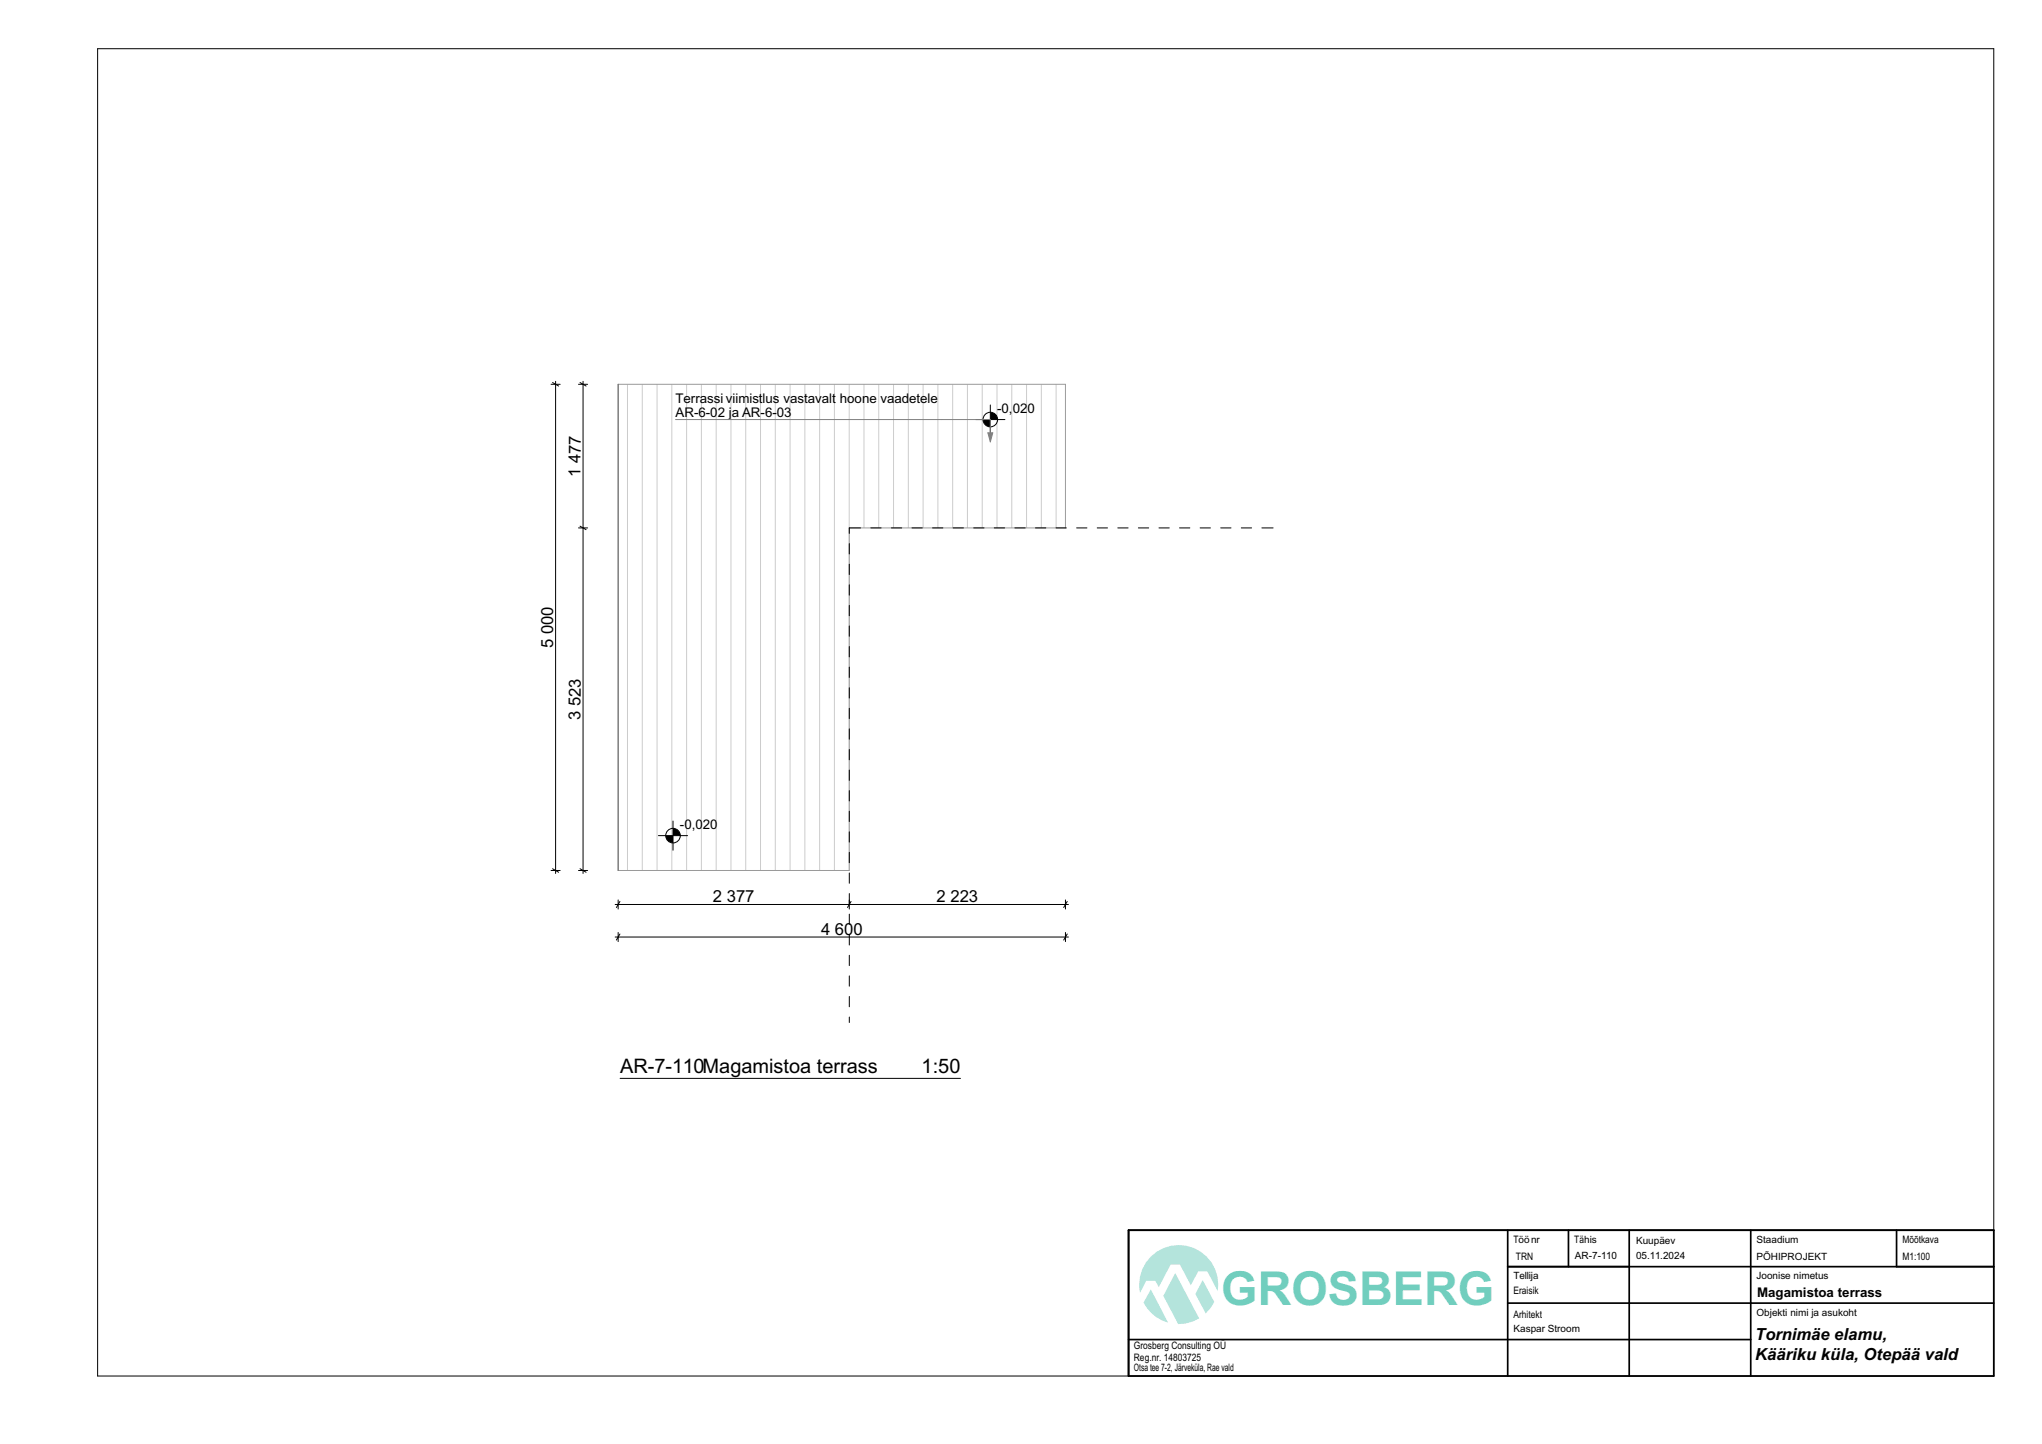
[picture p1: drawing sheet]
<svg xmlns="http://www.w3.org/2000/svg" width="420mm" height="297mm" viewBox="0 0 420 297" stroke-linecap="round" stroke-linejoin="round" font-family="sans-serif">
<path d="M310.1 253v30M322.6 253v7.5M335.1 253v30M360.1 253v30M390.1 253v7.5M410.1 253h-178v30M232.1 275.5h128M310.1 260.5h100M310.1 268h100" fill="none" stroke="#000" stroke-width=".35"/>
<g fill="#b4e4dc">
<path d="M247.4 263.3l2.4 4.5-.8 1.2-1 1.2-2.1-4.1z" fill-rule="evenodd"/>
<path d="M236.7 265.2l3.6 6.8a8.1 8.1 0 0 1-5.1-4.1z" fill-rule="evenodd"/>
<path d="M241.7 261.8l4.9 9.4-1.3 .6-1.5 .4-1.5 .1-3-5.8z" fill-rule="evenodd"/>
<path d="M236.7 258.5a8.1 8.1 0 0 1 9.5-1.5 8.1 8.1 0 0 1 4.3 8.6l-2.2-4.1h-1.8l-1.6 2.9-2.2-4.3h-1.9l-2.5 4.6-.7-1.3h-1.8l-1.3 2.5a8.1 8.1 0 0 1 2.2-7.4z" fill-rule="evenodd"/>
</g>
<path d="M232.1 253h178v30h-178z" fill="none" stroke="#000" stroke-width=".35"/>
<g fill="none" stroke="#000" stroke-width=".21">
<path d="M20.1 10h390v273h-390zM174.7 111.8v2.1M174.7 116.1v2.1M177 108.6h-2.3v1.1M179.1 108.6h2.1M183.3 108.6h2.2M187.6 108.6h2.1M191.8 108.6h2.1M196 108.6h2.2M200.3 108.6h2.1M204.5 108.6h2.1M208.7 108.6h2.2"/>
<path d="M213 108.6h2.1M217.2 108.6h2.1M221.4 108.6h2.2M225.7 108.6h2.1M229.9 108.6h2.1M234.1 108.6h2.2M238.4 108.6h2.1M242.6 108.6h2.1M246.8 108.6h2.2M251.1 108.6h2.1M255.3 108.6h2.1M259.5 108.6h2.4"/>
<path d="M174.7 120.3v2.1M174.7 124.5v2.1M174.7 128.8v2.1M174.7 133v2.1M174.7 137.2v2.1M174.7 141.5v2.1M174.7 145.7v2.1M174.7 149.9v2.1M174.7 154.2v2.1M174.7 158.4v2.1M174.7 162.6v2.1M174.7 166.9v2.1"/>
<path d="M174.7 171.1v2.1M174.7 175.3v2.1M174.7 179.6v2.1M174.7 183.8v2.1M174.7 188v2.1M174.7 192.3v2.1M174.7 196.5v2.1M174.7 200.7v2.1M174.7 205v2.1M174.7 209.2v1.1"/>
</g>
<!-- layer: Structural - Bearing -->
<path d="M257.1 109.4l-80.9 .2-.3 85.4" fill="none" stroke="#fff" stroke-width=".21"/>
<g fill="none" stroke="#ccc" stroke-width=".21">
<path d="M129.1 79v100M132.1 79v100M135.1 79v100M138.2 79v100M141.2 79v100M144.3 79v100M147.3 79v100M150.3 79v100M153.4 79v100M156.4 79v100M159.5 79v100M162.5 79v100"/>
<path d="M165.5 79v100M168.6 79v100M171.6 79v100M174.7 79v100M177.7 79v29.6M180.7 79v29.6M183.8 79v29.6M186.8 79v29.6M189.9 79v29.6M192.9 79v29.6M195.9 79v29.6M199 79v29.6"/>
<path d="M202 79v29.6M205.1 79v29.6M208.1 79v29.6M211.1 79v29.6M214.2 79v29.6M217.2 79v29.6"/>
</g>
<path d="M127.1 79h92v29.6h-44.4v70.4h-47.6z" fill="none" stroke="#999" stroke-width=".21"/>
<path d="M127.1 79v100" fill="none" stroke="#6a6a6a" stroke-width=".21"/>
<!-- layer: Dimensioning - General -->
<g fill="none" stroke="#000" stroke-width=".21">
<path d="M113.3 79h1.9M113.7 78.7l1.2 .7M114.3 78.4v101.3M119 79h1.9M119.3 78.7l1.2 .7M119.9 78.4v101.3M200.7 86.3h6M203.7 83.3v6M119 108.6h1.9M119.3 108.2l1.2 .7M113.3 179h1.9M113.7 178.7l1.2 .7"/>
<path d="M119 179h1.9M119.3 178.7l1.2 .7M135.4 171.9h6M138.4 168.9v6M126.5 186h93.3M126.5 192.7h93.3M127.1 185.1v1.9M127.1 191.8v1.9M127.5 185.4l-.7 1.3M127.5 192.1l-.7 1.3M174.7 185.1v1.9M175 185.4l-.7 1.3"/>
<path d="M219.1 185.1v1.9M219.1 191.8v1.9M219.5 185.4l-.7 1.3M219.5 192.1l-.7 1.3"/>
<circle cx="203.7" cy="86.3" r="1.5"/>
<circle cx="138.4" cy="171.9" r="1.5"/>
</g>
<g fill="#000">
<path d="M203.7 84.8a1.5 1.5 0 0 1 1.5 1.5h-1.5z" fill-rule="evenodd"/>
<path d="M202.2 86.3h1.5v1.5a1.5 1.5 0 0 1-1.5-1.5z" fill-rule="evenodd"/>
<path d="M138.4 170.4a1.5 1.5 0 0 1 1.5 1.5h-1.5z" fill-rule="evenodd"/>
<path d="M136.9 171.9h1.5v1.5a1.5 1.5 0 0 1-1.5-1.5z" fill-rule="evenodd"/>
</g>
<path d="M203.2 89h1l-.5 1.9zM203.7 86.3v2.7" fill="none" stroke="#808080" stroke-width=".21"/>
<path d="M203.2 89h1l-.5 1.9z" fill="#808080"/>
<path d="M138.9 86.3h64.8" fill="none" stroke="#808080" stroke-width=".21"/>
<path d="M127.5 221.8h70" fill="none" stroke="#000" stroke-width=".21"/>
<text font-size="9.6" fill="#71cebe" x="251.2" y="268.4">GROSBERG</text>
<g font-size="4.1">
<text x="127.5" y="220.7">AR-7-110Magamistoa terrass</text>
<text x="189.6" y="220.7">1:50</text>
</g>
<g font-size="3.4">
<text x="119.4" y="98.1" transform="rotate(-90 119.4 98.1)">1 477</text>
<text x="113.8" y="133.3" transform="rotate(-90 113.8 133.3)">5 000</text>
<text x="119.4" y="148.1" transform="rotate(-90 119.4 148.1)">3 523</text>
<text x="146.6" y="185.5">2 377</text>
<text x="192.6" y="185.5">2 223</text>
<text x="168.9" y="192.2">4 600</text>
<text x="361" y="275.7">Tornimäe elamu,</text>
<text x="361" y="279.6">Kääriku küla, Otepää vald</text>
</g>
<g font-size="2.7">
<text x="138.9" y="82.9">Terrassi viimistlus vastavalt</text>
<text x="172.8" y="82.9">hoone</text>
<text x="181.1" y="82.9">vaadetele</text>
<text x="138.9" y="85.8">AR-6-02 ja AR</text>
<text x="156.4" y="85.8">-6-</text>
<text x="159.8" y="85.8">03</text>
<text x="205.1" y="84.9">-0,020</text>
<text x="139.8" y="170.4">-0,020</text>
<text x="361.4" y="266.8">Magamistoa terrass</text>
</g>
<g font-size="2.1">
<text x="311.3" y="255.6">Töönr</text>
<text x="323.8" y="255.6">Tähis</text>
<text x="336.5" y="255.9">Kuupäev</text>
<text x="361.3" y="255.6">Staadium</text>
<text x="391.3" y="255.6">Mõõtkava</text>
<text x="311.3" y="263.1">Tellija</text>
<text x="311.8" y="259.2">TRN</text>
<text x="323.9" y="259">AR-7-110</text>
<text x="336.5" y="259">05.11.2024</text>
<text x="361.3" y="259.1">PÕHIPROJEKT</text>
<text x="361.3" y="263.1">Joonise nimetus</text>
<text x="391.3" y="259.1">M1:100</text>
<text x="311.3" y="266.1">Eraisik</text>
<text x="311.3" y="271">Arhitekt</text>
<text x="311.3" y="273.9">Kaspar Stroom</text>
<text x="361.3" y="270.6">Objekti nimi ja asukoht</text>
<text x="233.2" y="277.5">Grosberg Consulting OÜ</text>
<text x="233.2" y="279.9">Reg.nr. 14803725</text>
<text x="233.2" y="281.9">Otsa tee 7-2, Järveküla, Rae vald</text>
</g>
</svg>
